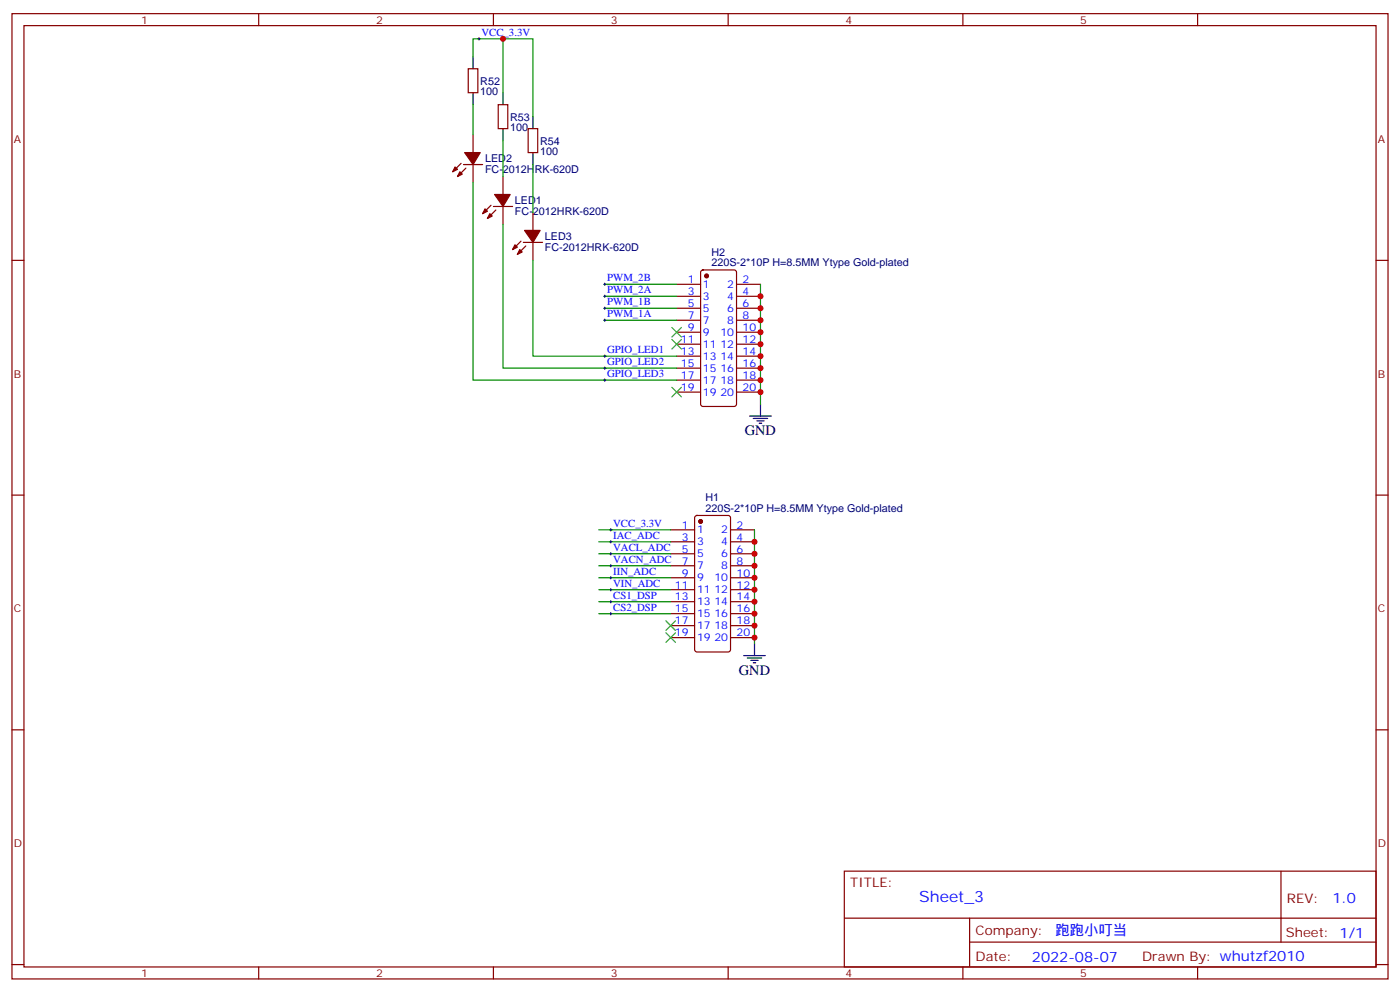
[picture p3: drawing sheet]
<svg xmlns="http://www.w3.org/2000/svg" width="412mm" height="292mm" viewBox="0 0 412 292" stroke-linecap="round" stroke-linejoin="round" font-family="sans-serif">
<g fill="none" stroke="#870000" stroke-width=".35">
<path d="M3.5 4h405.4v284.4h-405.4zM7.1 7.5h398.2v277.3h-398.2zM76.2 4v3.5M145.3 4v3.5M214.5 4v3.5M283.6 4v3.5M352.8 4v3.5M137.9 20.2h2.9v7.1h-2.9zM139.3 39.7v5.2M146.8 30.8h2.8v7.1h-2.8zM155.6 37.9h2.8v7h-2.8zM135.8 48.1l-2.5 2.5"/>
<path d="M136.5 48.5h5.7M137.2 49.5l-2.4 2.5M139.3 48.5v5.3M148.2 52v5.3M3.5 76.7h3.6M144.6 60.5l-2.4 2.4M145.3 60.8h5.7M146 61.9l-2.4 2.4M148.2 60.8v5.3M153.5 71l-2.5 2.5M154.2 71.4h5.6M154.9 72.5l-2.5 2.4"/>
<path d="M157 62.6v5.3M157 71.4v5.3M206.6 79.7l.5-.2h9.2l.6 .4 .1 39.1-.5 .7h-9.4l-.7-.4v-39.1zM405.3 76.7h3.6M199.3 83.7h7.1M199.3 87.3h7.1M199.3 90.8h7.1M199.3 94.3h7.1M199.3 97.9h7.1M217 83.7h7M217 87.3h7M217 90.8h7"/>
<path d="M217 94.3h7M217 97.9h7M199.3 101.4h7.1M199.3 104.9h7.1M199.3 108.4h7.1M199.3 112h7.1M199.3 115.5h7.1M217 101.4h7M217 104.9h7M217 108.4h7M217 112h7M217 115.5h7"/>
<path d="M3.5 145.8h3.6M197.6 156.1h7M197.6 159.6h7M204.8 152l.5-.2h9.2l.6 .5 .1 39-.5 .7-9.4 .1-.6-.5-.1-39.1zM215.2 156.1h7M215.2 159.6h7M405.3 145.8h3.6M197.6 163.1h7M197.6 166.7h7M197.6 170.2h7M197.6 173.7h7M197.6 177.2h7"/>
<path d="M215.2 163.1h7M215.2 166.7h7M215.2 170.2h7M215.2 173.7h7M215.2 177.2h7M197.6 180.8h7M197.6 184.3h7M197.6 187.8h7M215.2 180.8h7M215.2 184.3h7M215.2 187.8h7M3.5 215h3.6"/>
<path d="M405.3 215h3.6M248.7 256.6h156.6v28.2h-156.6zM377.3 256.6v20.9M248.7 270.5h156.5M285.6 277.5h119.6M285.6 270.5v14.1M3.5 284.1h3.6M76.2 284.8v3.6M145.3 284.8v3.6M214.5 284.8v3.6M283.6 284.8v3.6M352.8 284.8v3.6"/>
<path d="M405.3 284.1h3.6"/>
</g>
<g fill="#870000" stroke="#870000" stroke-width=".35">
<path d="M144.3 62.9l.7 .7-1.4 .7z"/>
<path d="M142.9 61.5l.7 .7-1.4 .7z"/>
<path d="M145.7 57.3h4.6l-2.1 3.5z"/>
<path d="M135.5 50.6l.7 .7-1.4 .7z"/>
<path d="M134.1 49.2l.7 .7-1.5 .7z"/>
<path d="M136.9 44.9h4.6l-2.2 3.6z"/>
<path d="M153.1 73.5l.7 .7-1.4 .7z"/>
<path d="M151.7 72.1l.7 .7-1.4 .7z"/>
<path d="M154.5 67.9h4.6l-2.1 3.5z"/>
<circle cx="206.4" cy="153.6" r=".53"/>
<circle cx="208.1" cy="81.3" r=".53"/>
</g>
<g fill="none" stroke="#000" stroke-width=".35">
<path d="M139.3 16.7v3.5M139.3 27.3v3.5M148.2 27.3v3.5M148.2 37.9v3.5M157 34.4v3.5M157 44.9v3.6M224 119v3.6M220.8 122.6h6.4M221.9 123.3h4.2M223 124h2.1M223.7 124.7h.7M219.1 193.1h6.3"/>
<path d="M220.1 193.8h4.3M221.2 194.5h2.1M221.9 195.2h.7M222.2 189.6v3.5"/>
</g>
<g fill="none" stroke="#008700" stroke-width=".35">
<path d="M139.3 16.7v-5.3h8.9v15.9M148.2 11.4h8.8v23M139.3 30.8v8.9M139.3 53.8v58.2h60M148.2 41.4v10.6M157 48.5v14.1M148.2 66.1v42.3h51.1M157 76.7v28.2h42.3M178.2 83.7h21.1M178.2 87.3h21.1M178.2 94.3h21.1M178.2 90.8h21.1"/>
<path d="M224 83.7v35.3M176.4 156.1h21.2M176.4 159.6h21.2M222.2 156.1v33.5M176.4 163.1h21.2M176.4 166.7h21.2M176.4 170.2h21.2M176.4 173.7h21.2M176.4 177.2h21.2M176.4 180.8h21.2"/>
</g>
<g fill="none" stroke="#000" stroke-width=".29">
<path d="M140.8 11.4h.7M141.1 11.1v.7M177.8 83.7h.7M177.8 94.3h.7M177.8 87.3h.7M177.8 90.8h.7M178.2 83.4v.7M178.2 86.9v.7M178.2 90.5v.7M178.2 94v.7M177.8 104.9h.7M177.8 108.4h.7"/>
<path d="M177.8 112h.7M178.2 104.6v.7M178.2 108.1v.7M178.2 111.6v.7M179.6 156.1h.7M179.6 159.6h.7M179.9 155.7v.7M179.9 159.2v.7M179.6 173.7h.7M179.6 163.1h.7M179.6 166.7h.7M179.6 170.2h.7"/>
<path d="M179.6 177.2h.7M179.9 162.8v.7M179.9 166.3v.7M179.9 169.8v.7M179.9 173.4v.7M179.9 176.9v.7M179.6 180.8h.7M179.9 180.4v.7"/>
</g>
<path d="M197.9 96.4l2.8 2.9M197.9 100l2.8 2.8M200.7 96.4l-2.8 2.9M200.7 100l-2.8 2.8M197.9 114.1l2.8 2.8M200.7 114.1l-2.8 2.8M196.1 182.9l2.9 2.8M196.1 186.4l2.9 2.8M199 182.9l-2.9 2.8M199 186.4l-2.9 2.8" fill="none" stroke="#3c3" stroke-width=".35"/>
<g fill="#c00">
<circle cx="222.3" cy="159.6" r=".88"/>
<circle cx="222.3" cy="163.1" r=".88"/>
<circle cx="222.3" cy="166.7" r=".88"/>
<circle cx="222.3" cy="170.2" r=".88"/>
<circle cx="222.3" cy="173.7" r=".88"/>
<circle cx="222.3" cy="177.2" r=".88"/>
<circle cx="222.3" cy="180.8" r=".88"/>
<circle cx="222.3" cy="184.3" r=".88"/>
<circle cx="222.3" cy="187.8" r=".88"/>
<circle cx="148.2" cy="11.4" r=".88"/>
<circle cx="224" cy="115.5" r=".88"/>
<circle cx="224" cy="112" r=".88"/>
<circle cx="224" cy="108.4" r=".88"/>
<circle cx="224" cy="104.9" r=".88"/>
<circle cx="224" cy="101.4" r=".88"/>
<circle cx="224" cy="97.9" r=".88"/>
<circle cx="224" cy="94.3" r=".88"/>
<circle cx="224" cy="90.8" r=".88"/>
<circle cx="224" cy="87.3" r=".88"/>
</g>
<text font-size="4.6" fill="#00f" x="270.8" y="265.6">Sheet_3</text>
<g font-size="4.2">
<text x="219.4" y="128.2">GND</text>
<text x="217.7" y="198.8">GND</text>
</g>
<g font-size="4.2" fill="#00f">
<text x="392.5" y="265.9">1.0</text>
<text x="310.9" y="275.4">跑跑小叮当</text>
<text x="304" y="283.2">2022-08-07</text>
</g>
<g font-size="3.9" fill="#800">
<text x="250.5" y="261.2">TITLE:</text>
<text x="379.1" y="265.9">REV:</text>
<text x="287.4" y="275.4">Company:</text>
<text x="378.7" y="276">Sheet: 1/1</text>
<text x="287.4" y="283.1">Date:</text>
<text x="336.4" y="283.2">Drawn By: whutzf2010</text>
</g>
<g font-size="3.2" fill="#800">
<text x="41.6" y="7">1</text>
<text x="110.8" y="7">2</text>
<text x="179.9" y="7">3</text>
<text x="249.1" y="7">4</text>
<text x="318.2" y="7">5</text>
<text x="4.1" y="42.1">A</text>
<text x="405.9" y="42.1">A</text>
<text x="4.1" y="111.3">B</text>
<text x="405.9" y="111.3">B</text>
<text x="4.1" y="180.4">C</text>
<text x="405.9" y="180.4">C</text>
<text x="4.1" y="249.6">D</text>
<text x="405.9" y="249.6">D</text>
<text x="41.6" y="287.8">1</text>
<text x="110.8" y="287.8">2</text>
<text x="179.9" y="287.8">3</text>
<text x="249.1" y="287.8">4</text>
<text x="318.2" y="287.8">5</text>
</g>
<g font-size="3.2" fill="#00f">
<text x="141.8" y="10.5">VCC_3.3V</text>
<text x="178.9" y="82.9">PWM_2B</text>
<text x="202.6" y="83.4">1</text>
<text x="218.7" y="83.4">2</text>
<text x="178.9" y="86.4">PWM_2A</text>
<text x="178.9" y="89.9">PWM_1B</text>
<text x="202.6" y="86.9">3</text>
<text x="207.1" y="84.8">1</text>
<text x="207.1" y="88.3">3</text>
<text x="214.2" y="84.8">2</text>
<text x="214.2" y="88.3">4</text>
<text x="218.7" y="86.9">4</text>
<text x="178.9" y="93.5">PWM_1A</text>
<text x="202.6" y="90.5">5</text>
<text x="202.6" y="94">7</text>
<text x="207.1" y="91.9">5</text>
<text x="207.1" y="95.4">7</text>
<text x="214.2" y="91.9">6</text>
<text x="214.2" y="95.4">8</text>
<text x="218.7" y="90.5">6</text>
<text x="218.7" y="94">8</text>
<text x="200.6" y="101">11</text>
<text x="202.6" y="97.5">9</text>
<text x="207.1" y="98.9">9</text>
<text x="212.2" y="98.9">10</text>
<text x="218.7" y="97.5">10</text>
<text x="218.7" y="101">12</text>
<text x="178.9" y="104">GPIO_LED1</text>
<text x="178.9" y="107.6">GPIO_LED2</text>
<text x="200.6" y="104.6">13</text>
<text x="207.1" y="102.4">11</text>
<text x="207.1" y="106">13</text>
<text x="212.2" y="102.4">12</text>
<text x="212.2" y="106">14</text>
<text x="218.7" y="104.6">14</text>
<text x="178.9" y="111.1">GPIO_LED3</text>
<text x="200.6" y="108.1">15</text>
<text x="200.6" y="111.6">17</text>
<text x="207.1" y="109.5">15</text>
<text x="207.1" y="113">17</text>
<text x="212.2" y="109.5">16</text>
<text x="212.2" y="113">18</text>
<text x="218.7" y="108.1">16</text>
<text x="218.7" y="111.6">18</text>
<text x="200.6" y="115.1">19</text>
<text x="207.1" y="116.6">19</text>
<text x="212.2" y="116.6">20</text>
<text x="218.7" y="115.1">20</text>
<text x="180.6" y="155.2">VCC_3.3V</text>
<text x="200.8" y="155.7">1</text>
<text x="217" y="155.7">2</text>
<text x="180.6" y="158.7">IAC_ADC</text>
<text x="200.8" y="159.2">3</text>
<text x="205.3" y="157.1">1</text>
<text x="205.3" y="160.7">3</text>
<text x="212.5" y="157.1">2</text>
<text x="212.5" y="160.7">4</text>
<text x="217" y="159.2">4</text>
<text x="180.6" y="162.2">VACL_ADC</text>
<text x="180.6" y="165.8">VACN_ADC</text>
<text x="200.8" y="162.8">5</text>
<text x="200.8" y="166.3">7</text>
<text x="205.3" y="164.2">5</text>
<text x="205.3" y="167.7">7</text>
<text x="212.5" y="164.2">6</text>
<text x="212.5" y="167.7">8</text>
<text x="217" y="162.8">6</text>
<text x="217" y="166.3">8</text>
<text x="180.6" y="172.8">VIN_ADC</text>
<text x="180.6" y="169.3">IIN_ADC</text>
<text x="198.8" y="173.4">11</text>
<text x="200.8" y="169.8">9</text>
<text x="205.3" y="171.2">9</text>
<text x="210.5" y="171.2">10</text>
<text x="217" y="169.8">10</text>
<text x="217" y="173.4">12</text>
<text x="180.6" y="176.4">CS1_DSP</text>
<text x="180.6" y="179.9">CS2_DSP</text>
<text x="198.8" y="176.9">13</text>
<text x="205.3" y="174.8">11</text>
<text x="205.3" y="178.3">13</text>
<text x="210.5" y="174.8">12</text>
<text x="210.5" y="178.3">14</text>
<text x="217" y="176.9">14</text>
<text x="198.8" y="180.4">15</text>
<text x="198.8" y="183.9">17</text>
<text x="205.3" y="181.8">15</text>
<text x="205.3" y="185.3">17</text>
<text x="210.5" y="181.8">16</text>
<text x="210.5" y="185.3">18</text>
<text x="217" y="180.4">16</text>
<text x="217" y="183.9">18</text>
<text x="198.8" y="187.5">19</text>
<text x="205.3" y="188.9">19</text>
<text x="210.5" y="188.9">20</text>
<text x="217" y="187.5">20</text>
</g>
<g font-size="3.2" fill="#000080">
<text x="141.5" y="28.1">100</text>
<text x="141.5" y="25">R52</text>
<text x="150.3" y="35.6">R53</text>
<text x="150.3" y="38.6">100</text>
<text x="142.9" y="47.8">LED2</text>
<text x="159.1" y="45.7">100</text>
<text x="159.1" y="42.6">R54</text>
<text x="142.9" y="51">FC-2012HRK-620D</text>
<text x="151.7" y="63.4">FC-2012HRK-620D</text>
<text x="151.7" y="60.2">LED1</text>
<text x="160.5" y="70.8">LED3</text>
<text x="160.5" y="73.9">FC-2012HRK-620D</text>
<text x="209.6" y="75.3">H2</text>
<text x="209.6" y="78.5">220S-2*10P H=8.5MM Ytype Gold-plated</text>
<text x="207.8" y="147.6">H1</text>
<text x="207.8" y="150.8">220S-2*10P H=8.5MM Ytype Gold-plated</text>
</g>
</svg>
